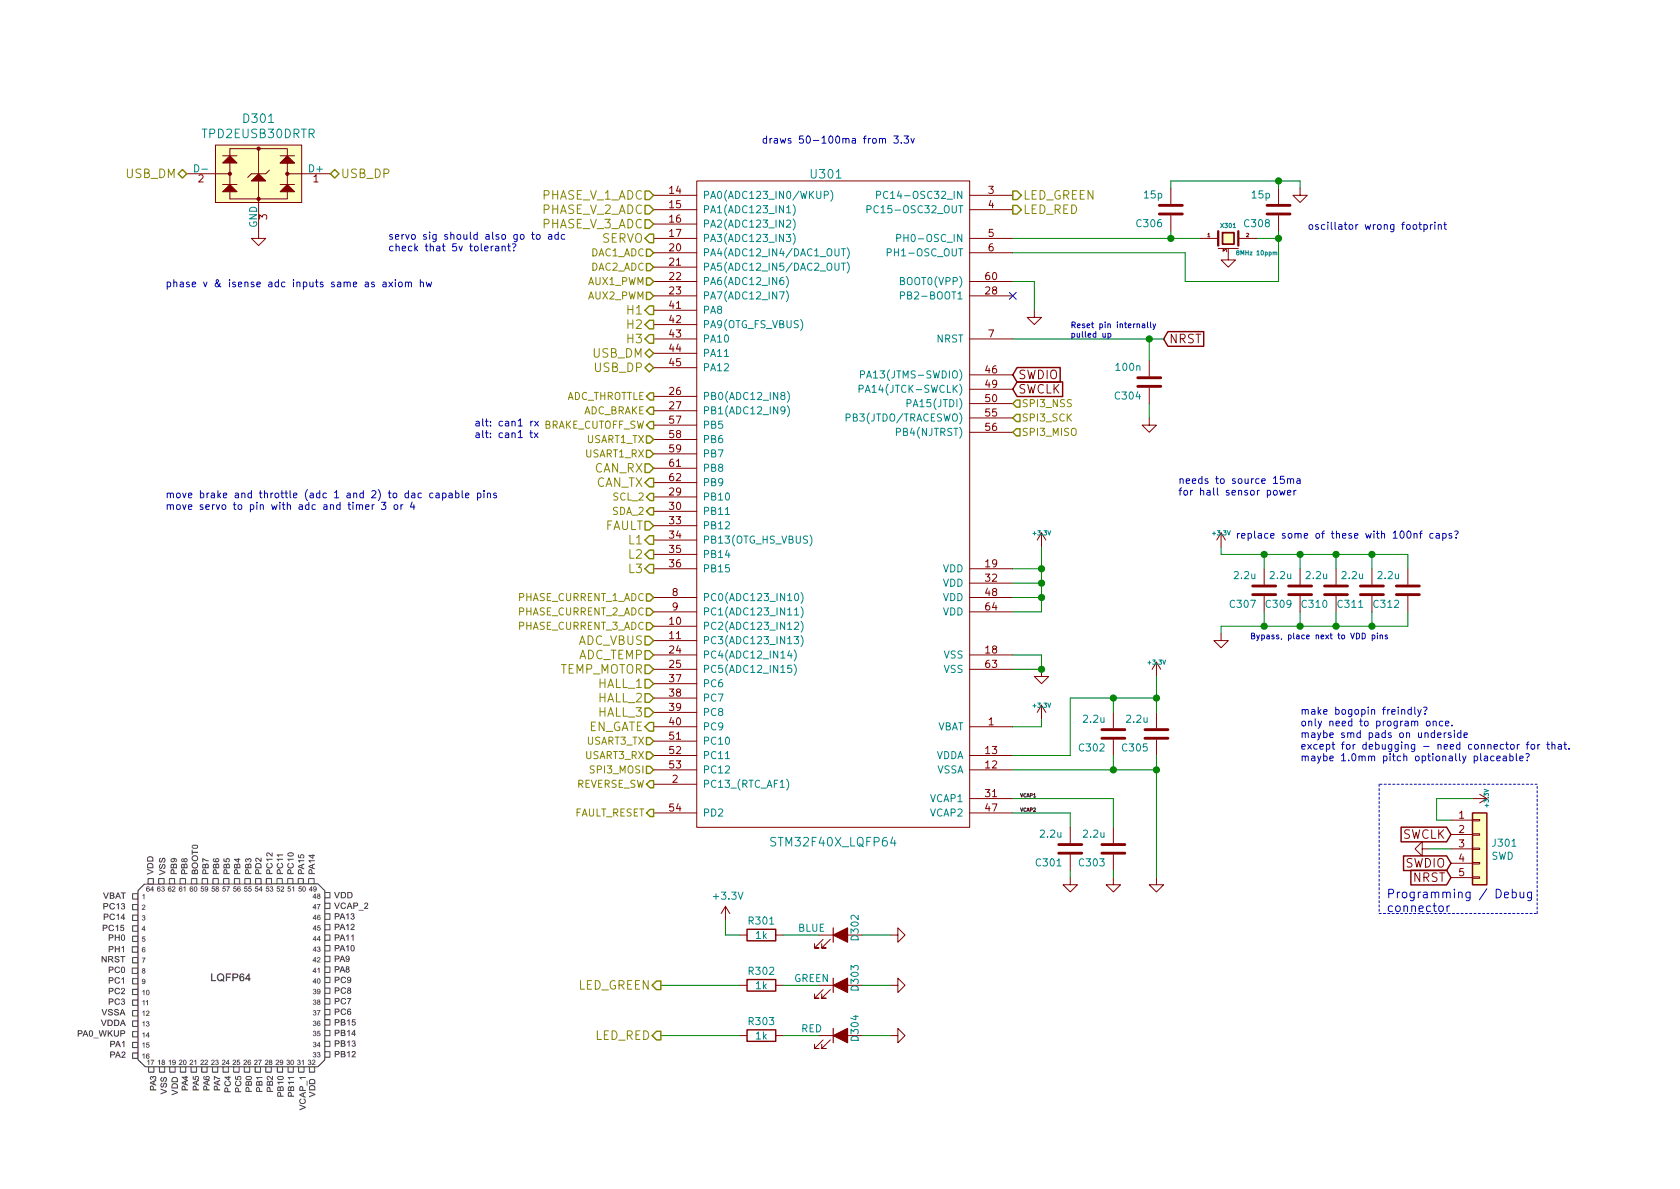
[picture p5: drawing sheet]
EESchema Schematic File Version 4
LIBS:MoxiE_Control_board-cache
EELAYER 29 0
EELAYER END
$Descr A4 11693 8268
encoding utf-8
Sheet 5 5
Title "BLDC Driver 4.11"
Date "21 aug 2015"
Rev "4.12"
Comp "Benjamin Vedder"
Comment1 ""
Comment2 ""
Comment3 ""
Comment4 ""
$EndDescr
$Comp
L MoxiE_drive_symbol_lib:STM32F40X_LQFP64 U?
U 1 1
P 5800 3500
AR Path="/53F7501A/53F757A7" Ref="U?"  Part="1" 
AR Path="/5B39743C/5B397924/53F757A7" Ref="U?"  Part="1" 
AR Path="/5B397924/53F757A7" Ref="U301"  Part="1" 
F 0 "U301" H 5750 5800 60  0000 C CNN
F 1 "STM32F40X_LQFP64" H 5800 1150 60  0000 C CNN
F 2 "crf1:lqfp64_pad_mod" H 5800 3500 60  0001 C CNN
F 3 "C:\\Users\\Marshall\\Dropbox\\brushless motor controller\\Schematic\\MoxiE_drive\\design\\datasheets\\stm32f405rg-956214.pdf" H 5800 3500 60  0001 C CNN
	1    5800 3500
	1    0    0    -1  
$EndComp
$Comp
L MoxiE_Control_board-rescue:C-Device C?
U 1 1
P 7750 5900
AR Path="/53F7501A/53F757AE" Ref="C?"  Part="1" 
AR Path="/5B39743C/5B397924/53F757AE" Ref="C?"  Part="1" 
AR Path="/5B397924/53F757AE" Ref="C303"  Part="1" 
F 0 "C303" H 7800 6000 50  0000 L CNN
F 1 "2.2u" H 7800 5800 50  0000 L CNN
F 2 "Capacitors_SMD:C_0402" H 7750 5900 60  0001 C CNN
F 3 "" H 7750 5900 60  0001 C CNN
	1    7750 5900
	-1   0    0    1   
$EndComp
$Comp
L MoxiE_Control_board-rescue:C-Device C?
U 1 1
P 7450 5900
AR Path="/53F7501A/53F757B5" Ref="C?"  Part="1" 
AR Path="/5B39743C/5B397924/53F757B5" Ref="C?"  Part="1" 
AR Path="/5B397924/53F757B5" Ref="C301"  Part="1" 
F 0 "C301" H 7500 6000 50  0000 L CNN
F 1 "2.2u" H 7500 5800 50  0000 L CNN
F 2 "Capacitors_SMD:C_0402" H 7450 5900 60  0001 C CNN
F 3 "" H 7450 5900 60  0001 C CNN
	1    7450 5900
	-1   0    0    1   
$EndComp
$Comp
L MoxiE_Control_board-rescue:GND-power #PWR?
U 1 1
P 7750 6100
AR Path="/53F7501A/53F757BC" Ref="#PWR?"  Part="1" 
AR Path="/5B39743C/5B397924/53F757BC" Ref="#PWR?"  Part="1" 
AR Path="/5B397924/53F757BC" Ref="#PWR0311"  Part="1" 
F 0 "#PWR0311" H 7750 6100 30  0001 C CNN
F 1 "GND" H 7750 6030 30  0001 C CNN
F 2 "" H 7750 6100 60  0001 C CNN
F 3 "" H 7750 6100 60  0001 C CNN
	1    7750 6100
	1    0    0    -1  
$EndComp
$Comp
L MoxiE_Control_board-rescue:+3.3V-power #PWR?
U 1 1
P 8050 4700
AR Path="/53F7501A/53F757C2" Ref="#PWR?"  Part="1" 
AR Path="/5B39743C/5B397924/53F757C2" Ref="#PWR?"  Part="1" 
AR Path="/5B397924/53F757C2" Ref="#PWR0313"  Part="1" 
F 0 "#PWR0313" H 8050 4800 30  0001 C CNN
F 1 "+3.3V" H 8050 4800 30  0000 C CNN
F 2 "" H 8050 4700 60  0001 C CNN
F 3 "" H 8050 4700 60  0001 C CNN
	1    8050 4700
	1    0    0    -1  
$EndComp
$Comp
L MoxiE_Control_board-rescue:GND-power #PWR?
U 1 1
P 7250 4650
AR Path="/53F7501A/53F757C8" Ref="#PWR?"  Part="1" 
AR Path="/5B39743C/5B397924/53F757C8" Ref="#PWR?"  Part="1" 
AR Path="/5B397924/53F757C8" Ref="#PWR0308"  Part="1" 
F 0 "#PWR0308" H 7250 4650 30  0001 C CNN
F 1 "GND" H 7250 4580 30  0001 C CNN
F 2 "" H 7250 4650 60  0001 C CNN
F 3 "" H 7250 4650 60  0001 C CNN
	1    7250 4650
	1    0    0    -1  
$EndComp
$Comp
L MoxiE_Control_board-rescue:+3.3V-power #PWR?
U 1 1
P 7250 3800
AR Path="/53F7501A/53F757CE" Ref="#PWR?"  Part="1" 
AR Path="/5B39743C/5B397924/53F757CE" Ref="#PWR?"  Part="1" 
AR Path="/5B397924/53F757CE" Ref="#PWR0307"  Part="1" 
F 0 "#PWR0307" H 7250 3900 30  0001 C CNN
F 1 "+3.3V" H 7250 3900 30  0000 C CNN
F 2 "" H 7250 3800 60  0001 C CNN
F 3 "" H 7250 3800 60  0001 C CNN
	1    7250 3800
	1    0    0    -1  
$EndComp
$Comp
L MoxiE_Control_board-rescue:C-Device C?
U 1 1
P 8150 1450
AR Path="/53F7501A/53F757DB" Ref="C?"  Part="1" 
AR Path="/5B39743C/5B397924/53F757DB" Ref="C?"  Part="1" 
AR Path="/5B397924/53F757DB" Ref="C306"  Part="1" 
F 0 "C306" H 8200 1550 50  0000 L CNN
F 1 "15p" H 8200 1350 50  0000 L CNN
F 2 "Capacitors_SMD:C_0402" H 8150 1450 60  0001 C CNN
F 3 "" H 8150 1450 60  0001 C CNN
	1    8150 1450
	-1   0    0    1   
$EndComp
$Comp
L MoxiE_Control_board-rescue:C-Device C?
U 1 1
P 8900 1450
AR Path="/53F7501A/53F757E2" Ref="C?"  Part="1" 
AR Path="/5B39743C/5B397924/53F757E2" Ref="C?"  Part="1" 
AR Path="/5B397924/53F757E2" Ref="C308"  Part="1" 
F 0 "C308" H 8950 1550 50  0000 L CNN
F 1 "15p" H 8950 1350 50  0000 L CNN
F 2 "Capacitors_SMD:C_0402" H 8900 1450 60  0001 C CNN
F 3 "" H 8900 1450 60  0001 C CNN
	1    8900 1450
	-1   0    0    1   
$EndComp
$Comp
L MoxiE_Control_board-rescue:GND-power #PWR?
U 1 1
P 9050 1300
AR Path="/53F7501A/53F757E9" Ref="#PWR?"  Part="1" 
AR Path="/5B39743C/5B397924/53F757E9" Ref="#PWR?"  Part="1" 
AR Path="/5B397924/53F757E9" Ref="#PWR0318"  Part="1" 
F 0 "#PWR0318" H 9050 1300 30  0001 C CNN
F 1 "GND" H 9050 1230 30  0001 C CNN
F 2 "" H 9050 1300 60  0001 C CNN
F 3 "" H 9050 1300 60  0001 C CNN
	1    9050 1300
	1    0    0    -1  
$EndComp
$Comp
L MoxiE_Control_board-rescue:GND-power #PWR?
U 1 1
P 7200 2150
AR Path="/53F7501A/53F757EF" Ref="#PWR?"  Part="1" 
AR Path="/5B39743C/5B397924/53F757EF" Ref="#PWR?"  Part="1" 
AR Path="/5B397924/53F757EF" Ref="#PWR0306"  Part="1" 
F 0 "#PWR0306" H 7200 2150 30  0001 C CNN
F 1 "GND" H 7200 2080 30  0001 C CNN
F 2 "" H 7200 2150 60  0001 C CNN
F 3 "" H 7200 2150 60  0001 C CNN
	1    7200 2150
	1    0    0    -1  
$EndComp
Text GLabel 7050 2600 2    60   Input ~ 0
SWDIO
Text GLabel 7050 2700 2    60   Input ~ 0
SWCLK
$Comp
L MoxiE_Control_board-rescue:C-Device C?
U 1 1
P 7750 5100
AR Path="/53F7501A/53F757F8" Ref="C?"  Part="1" 
AR Path="/5B39743C/5B397924/53F757F8" Ref="C?"  Part="1" 
AR Path="/5B397924/53F757F8" Ref="C302"  Part="1" 
F 0 "C302" H 7800 5200 50  0000 L CNN
F 1 "2.2u" H 7800 5000 50  0000 L CNN
F 2 "Capacitors_SMD:C_0402" H 7750 5100 60  0001 C CNN
F 3 "" H 7750 5100 60  0001 C CNN
	1    7750 5100
	-1   0    0    1   
$EndComp
$Comp
L MoxiE_Control_board-rescue:C-Device C?
U 1 1
P 8050 5100
AR Path="/53F7501A/53F757FF" Ref="C?"  Part="1" 
AR Path="/5B39743C/5B397924/53F757FF" Ref="C?"  Part="1" 
AR Path="/5B397924/53F757FF" Ref="C305"  Part="1" 
F 0 "C305" H 8100 5200 50  0000 L CNN
F 1 "2.2u" H 8100 5000 50  0000 L CNN
F 2 "Capacitors_SMD:C_0402" H 8050 5100 60  0001 C CNN
F 3 "" H 8050 5100 60  0001 C CNN
	1    8050 5100
	-1   0    0    1   
$EndComp
NoConn ~ 7050 2050
$Comp
L MoxiE_Control_board-rescue:+3.3V-power #PWR?
U 1 1
P 7250 5000
AR Path="/53F7501A/53F75807" Ref="#PWR?"  Part="1" 
AR Path="/5B39743C/5B397924/53F75807" Ref="#PWR?"  Part="1" 
AR Path="/5B397924/53F75807" Ref="#PWR0309"  Part="1" 
F 0 "#PWR0309" H 7250 5100 30  0001 C CNN
F 1 "+3.3V" H 7250 5100 30  0000 C CNN
F 2 "" H 7250 5000 60  0001 C CNN
F 3 "" H 7250 5000 60  0001 C CNN
	1    7250 5000
	1    0    0    -1  
$EndComp
$Comp
L MoxiE_Control_board-rescue:GND-power #PWR?
U 1 1
P 8000 2900
AR Path="/53F7501A/53F75856" Ref="#PWR?"  Part="1" 
AR Path="/5B39743C/5B397924/53F75856" Ref="#PWR?"  Part="1" 
AR Path="/5B397924/53F75856" Ref="#PWR0312"  Part="1" 
F 0 "#PWR0312" H 8000 2900 30  0001 C CNN
F 1 "GND" H 8000 2830 30  0001 C CNN
F 2 "" H 8000 2900 60  0001 C CNN
F 3 "" H 8000 2900 60  0001 C CNN
	1    8000 2900
	1    0    0    -1  
$EndComp
Wire Wire Line
	7250 5050 7250 5000
Wire Wire Line
	7050 5050 7250 5050
Connection ~ 8050 5350
Connection ~ 7750 4850
Wire Wire Line
	8050 4850 8050 4950
Wire Wire Line
	7450 4850 7750 4850
Wire Wire Line
	7750 4950 7750 4850
Wire Wire Line
	7450 5250 7050 5250
Wire Wire Line
	7250 3800 7250 3950
Wire Wire Line
	7200 1950 7200 2150
Wire Wire Line
	7050 1950 7200 1950
Connection ~ 8900 1250
Wire Wire Line
	9050 1250 9050 1300
Wire Wire Line
	8900 1250 8900 1300
Wire Wire Line
	8150 1250 8900 1250
Wire Wire Line
	8150 1300 8150 1250
Connection ~ 8150 1650
Wire Wire Line
	8150 1600 8150 1650
Connection ~ 8900 1650
Wire Wire Line
	8750 1650 8900 1650
Wire Wire Line
	8900 1600 8900 1650
Wire Wire Line
	8250 1950 8250 1750
Connection ~ 7250 3950
Wire Wire Line
	7050 3950 7250 3950
Connection ~ 7250 4050
Wire Wire Line
	7250 4050 7050 4050
Connection ~ 7250 4150
Wire Wire Line
	7250 4150 7050 4150
Wire Wire Line
	7250 4250 7050 4250
Wire Wire Line
	7050 4650 7250 4650
Wire Wire Line
	7050 4550 7250 4550
Wire Wire Line
	7250 4550 7250 4650
Connection ~ 7750 5350
Wire Wire Line
	8050 5250 8050 5350
Wire Wire Line
	7050 5350 7750 5350
Wire Wire Line
	7750 5250 7750 5350
$Comp
L MoxiE_Control_board-rescue:C-Device C?
U 1 1
P 8000 2650
AR Path="/53F7501A/53F75896" Ref="C?"  Part="1" 
AR Path="/5B39743C/5B397924/53F75896" Ref="C?"  Part="1" 
AR Path="/5B397924/53F75896" Ref="C304"  Part="1" 
F 0 "C304" H 8050 2750 50  0000 L CNN
F 1 "100n" H 8050 2550 50  0000 L CNN
F 2 "Capacitors_SMD:C_0402" H 8000 2650 60  0001 C CNN
F 3 "" H 8000 2650 60  0001 C CNN
	1    8000 2650
	-1   0    0    1   
$EndComp
$Comp
L MoxiE_Control_board-rescue:C-Device C?
U 1 1
P 8800 4100
AR Path="/53F7501A/53F77426" Ref="C?"  Part="1" 
AR Path="/5B39743C/5B397924/53F77426" Ref="C?"  Part="1" 
AR Path="/5B397924/53F77426" Ref="C307"  Part="1" 
F 0 "C307" H 8850 4200 50  0000 L CNN
F 1 "2.2u" H 8850 4000 50  0000 L CNN
F 2 "Capacitors_SMD:C_0402" H 8800 4100 60  0001 C CNN
F 3 "" H 8800 4100 60  0001 C CNN
	1    8800 4100
	-1   0    0    1   
$EndComp
$Comp
L MoxiE_Control_board-rescue:C-Device C?
U 1 1
P 9050 4100
AR Path="/53F7501A/53F7742D" Ref="C?"  Part="1" 
AR Path="/5B39743C/5B397924/53F7742D" Ref="C?"  Part="1" 
AR Path="/5B397924/53F7742D" Ref="C309"  Part="1" 
F 0 "C309" H 9100 4200 50  0000 L CNN
F 1 "2.2u" H 9100 4000 50  0000 L CNN
F 2 "Capacitors_SMD:C_0402" H 9050 4100 60  0001 C CNN
F 3 "" H 9050 4100 60  0001 C CNN
	1    9050 4100
	-1   0    0    1   
$EndComp
$Comp
L MoxiE_Control_board-rescue:C-Device C?
U 1 1
P 9800 4100
AR Path="/53F7501A/53F77434" Ref="C?"  Part="1" 
AR Path="/5B39743C/5B397924/53F77434" Ref="C?"  Part="1" 
AR Path="/5B397924/53F77434" Ref="C312"  Part="1" 
F 0 "C312" H 9850 4200 50  0000 L CNN
F 1 "2.2u" H 9850 4000 50  0000 L CNN
F 2 "Capacitors_SMD:C_0402" H 9800 4100 60  0001 C CNN
F 3 "" H 9800 4100 60  0001 C CNN
	1    9800 4100
	-1   0    0    1   
$EndComp
$Comp
L MoxiE_Control_board-rescue:GND-power #PWR?
U 1 1
P 8500 4400
AR Path="/53F7501A/53F7743B" Ref="#PWR?"  Part="1" 
AR Path="/5B39743C/5B397924/53F7743B" Ref="#PWR?"  Part="1" 
AR Path="/5B397924/53F7743B" Ref="#PWR0316"  Part="1" 
F 0 "#PWR0316" H 8500 4400 30  0001 C CNN
F 1 "GND" H 8500 4330 30  0001 C CNN
F 2 "" H 8500 4400 60  0001 C CNN
F 3 "" H 8500 4400 60  0001 C CNN
	1    8500 4400
	1    0    0    -1  
$EndComp
$Comp
L MoxiE_Control_board-rescue:+3.3V-power #PWR?
U 1 1
P 8500 3800
AR Path="/53F7501A/53F77441" Ref="#PWR?"  Part="1" 
AR Path="/5B39743C/5B397924/53F77441" Ref="#PWR?"  Part="1" 
AR Path="/5B397924/53F77441" Ref="#PWR0315"  Part="1" 
F 0 "#PWR0315" H 8500 3900 30  0001 C CNN
F 1 "+3.3V" H 8500 3900 30  0000 C CNN
F 2 "" H 8500 3800 60  0001 C CNN
F 3 "" H 8500 3800 60  0001 C CNN
	1    8500 3800
	1    0    0    -1  
$EndComp
$Comp
L MoxiE_Control_board-rescue:C-Device C?
U 1 1
P 9300 4100
AR Path="/53F7501A/53F77447" Ref="C?"  Part="1" 
AR Path="/5B39743C/5B397924/53F77447" Ref="C?"  Part="1" 
AR Path="/5B397924/53F77447" Ref="C310"  Part="1" 
F 0 "C310" H 9350 4200 50  0000 L CNN
F 1 "2.2u" H 9350 4000 50  0000 L CNN
F 2 "Capacitors_SMD:C_0402" H 9300 4100 60  0001 C CNN
F 3 "" H 9300 4100 60  0001 C CNN
	1    9300 4100
	-1   0    0    1   
$EndComp
$Comp
L MoxiE_Control_board-rescue:C-Device C?
U 1 1
P 9550 4100
AR Path="/53F7501A/53F7744E" Ref="C?"  Part="1" 
AR Path="/5B39743C/5B397924/53F7744E" Ref="C?"  Part="1" 
AR Path="/5B397924/53F7744E" Ref="C311"  Part="1" 
F 0 "C311" H 9600 4200 50  0000 L CNN
F 1 "2.2u" H 9600 4000 50  0000 L CNN
F 2 "Capacitors_SMD:C_0402" H 9550 4100 60  0001 C CNN
F 3 "" H 9550 4100 60  0001 C CNN
	1    9550 4100
	-1   0    0    1   
$EndComp
Connection ~ 9550 4350
Wire Wire Line
	9550 4350 9550 4250
Connection ~ 9300 4350
Wire Wire Line
	9300 4350 9300 4250
Connection ~ 9050 4350
Wire Wire Line
	9050 4350 9050 4250
Connection ~ 8800 4350
Wire Wire Line
	8800 4250 8800 4350
Connection ~ 8800 3850
Wire Wire Line
	8800 3850 8800 3950
Connection ~ 9050 3850
Wire Wire Line
	9050 3850 9050 3950
Connection ~ 9300 3850
Wire Wire Line
	9300 3850 9300 3950
Connection ~ 9550 3850
Wire Wire Line
	9550 3850 9550 3950
Wire Wire Line
	9800 3850 9800 3950
Wire Wire Line
	8500 3850 8800 3850
Wire Wire Line
	8500 3800 8500 3850
Wire Wire Line
	9800 4350 9800 4250
Wire Wire Line
	8500 4350 8800 4350
Wire Wire Line
	8500 4400 8500 4350
Text HLabel 4550 2450 0    60   BiDi ~ 0
USB_DM
Text HLabel 4550 2550 0    60   BiDi ~ 0
USB_DP
Text HLabel 4550 1650 0    60   Output ~ 0
SERVO
Text HLabel 4550 4750 0    60   Input ~ 0
HALL_1
Text HLabel 4550 4850 0    60   Input ~ 0
HALL_2
Text HLabel 4550 4950 0    60   Input ~ 0
HALL_3
Text HLabel 4550 4650 0    60   Input ~ 0
TEMP_MOTOR
Text HLabel 4550 3950 0    60   Output ~ 0
L3
Text HLabel 4550 3850 0    60   Output ~ 0
L2
Text HLabel 4550 3750 0    60   Output ~ 0
L1
Text HLabel 4550 3650 0    60   Input ~ 0
FAULT
Text HLabel 4550 2350 0    60   Output ~ 0
H3
Text HLabel 4550 2250 0    60   Output ~ 0
H2
Text HLabel 4550 2150 0    60   Output ~ 0
H1
Text HLabel 4550 1350 0    60   Input ~ 0
PHASE_V_1_ADC
Text HLabel 4550 1450 0    60   Input ~ 0
PHASE_V_2_ADC
Text HLabel 4550 1550 0    60   Input ~ 0
PHASE_V_3_ADC
Text HLabel 4550 4450 0    60   Input ~ 0
ADC_VBUS
Text HLabel 4550 5050 0    60   Output ~ 0
EN_GATE
Wire Wire Line
	7050 2350 8000 2350
Text Notes 7450 2350 0    40   ~ 0
Reset pin internally\npulled up
Text GLabel 8100 2350 2    60   Input ~ 0
NRST
Wire Wire Line
	8900 1950 8250 1950
Text Notes 8700 4450 0    40   ~ 0
Bypass, place next to VDD pins
Text HLabel 4550 3250 0    60   Input ~ 0
CAN_RX
Text HLabel 4550 3350 0    60   Output ~ 0
CAN_TX
Text HLabel 7050 1450 2    60   Output ~ 0
LED_RED
Text HLabel 7050 1350 2    60   Output ~ 0
LED_GREEN
$Comp
L MoxiE_drive_symbol_lib:CRYSTAL_SMD X?
U 1 1
P 8550 1650
AR Path="/53F7501A/540978A3" Ref="X?"  Part="1" 
AR Path="/5B39743C/5B397924/540978A3" Ref="X?"  Part="1" 
AR Path="/5B397924/540978A3" Ref="X301"  Part="1" 
F 0 "X301" H 8550 1740 30  0000 C CNN
F 1 "8MHz 10ppm" H 8600 1550 30  0000 L CNN
F 2 "Oscillators:Oscillator_SMD_EuroQuartz_XO53-4pin_5.0x3.2mm" H 8550 1650 60  0001 C CNN
F 3 "" H 8550 1650 60  0000 C CNN
F 4 "ABM3B-8.0-10-1UT" H 8550 1650 60  0001 C CNN "mfg#"
	1    8550 1650
	1    0    0    -1  
$EndComp
$Comp
L MoxiE_Control_board-rescue:GND-power #PWR?
U 1 1
P 8550 1750
AR Path="/53F7501A/54097D19" Ref="#PWR?"  Part="1" 
AR Path="/5B39743C/5B397924/54097D19" Ref="#PWR?"  Part="1" 
AR Path="/5B397924/54097D19" Ref="#PWR0317"  Part="1" 
F 0 "#PWR0317" H 8550 1750 30  0001 C CNN
F 1 "GND" H 8550 1680 30  0001 C CNN
F 2 "" H 8550 1750 60  0001 C CNN
F 3 "" H 8550 1750 60  0001 C CNN
	1    8550 1750
	1    0    0    -1  
$EndComp
Text HLabel 4550 4550 0    60   Input ~ 0
ADC_TEMP
Wire Wire Line
	7750 4850 8050 4850
Wire Wire Line
	7450 4850 7450 5250
Wire Wire Line
	8900 1250 9050 1250
Wire Wire Line
	8150 1650 8350 1650
Wire Wire Line
	8900 1650 8900 1950
Wire Wire Line
	7250 3950 7250 4050
Wire Wire Line
	7250 4050 7250 4150
Wire Wire Line
	7250 4150 7250 4250
Wire Wire Line
	7750 5350 8050 5350
Wire Wire Line
	9550 4350 9800 4350
Wire Wire Line
	9300 4350 9550 4350
Wire Wire Line
	9050 4350 9300 4350
Wire Wire Line
	8800 4350 9050 4350
Wire Wire Line
	8800 3850 9050 3850
Wire Wire Line
	9050 3850 9300 3850
Wire Wire Line
	9300 3850 9550 3850
Wire Wire Line
	9550 3850 9800 3850
Text HLabel 4550 4150 0    50   Input ~ 0
PHASE_CURRENT_1_ADC
Text HLabel 4550 4250 0    50   Input ~ 0
PHASE_CURRENT_2_ADC
Text HLabel 4550 4350 0    50   Input ~ 0
PHASE_CURRENT_3_ADC
Connection ~ 7250 4650
Wire Wire Line
	8000 2900 8000 2800
Wire Wire Line
	8000 2500 8000 2350
Connection ~ 8000 2350
Wire Wire Line
	8000 2350 8100 2350
Wire Wire Line
	7750 5550 7750 5750
Wire Wire Line
	7450 5650 7450 5750
$Comp
L MoxiE_Control_board-rescue:GND-power #PWR?
U 1 1
P 7450 6100
AR Path="/53F7501A/5ADE4535" Ref="#PWR?"  Part="1" 
AR Path="/5B39743C/5B397924/5ADE4535" Ref="#PWR?"  Part="1" 
AR Path="/5B397924/5ADE4535" Ref="#PWR0310"  Part="1" 
F 0 "#PWR0310" H 7450 6100 30  0001 C CNN
F 1 "GND" H 7450 6030 30  0001 C CNN
F 2 "" H 7450 6100 60  0001 C CNN
F 3 "" H 7450 6100 60  0001 C CNN
	1    7450 6100
	1    0    0    -1  
$EndComp
$Comp
L MoxiE_Control_board-rescue:GND-power #PWR?
U 1 1
P 8050 6100
AR Path="/53F7501A/5ADE4562" Ref="#PWR?"  Part="1" 
AR Path="/5B39743C/5B397924/5ADE4562" Ref="#PWR?"  Part="1" 
AR Path="/5B397924/5ADE4562" Ref="#PWR0314"  Part="1" 
F 0 "#PWR0314" H 8050 6100 30  0001 C CNN
F 1 "GND" H 8050 6030 30  0001 C CNN
F 2 "" H 8050 6100 60  0001 C CNN
F 3 "" H 8050 6100 60  0001 C CNN
	1    8050 6100
	1    0    0    -1  
$EndComp
Wire Wire Line
	8050 5350 8050 6100
Wire Wire Line
	7750 6050 7750 6100
Wire Wire Line
	7450 6050 7450 6100
Text Notes 5300 1000 0    50   ~ 0
draws 50-100ma from 3.3v
Wire Wire Line
	8050 4700 8050 4850
Connection ~ 8050 4850
Wire Wire Line
	7050 5650 7450 5650
Wire Wire Line
	7050 5550 7750 5550
$Comp
L MoxiE_drive-rescue:TPD2EUSB30DRTR-dk_TVS-Diodes D?
U 1 1
P 1800 1200
AR Path="/53F7501A/5AF238F9" Ref="D?"  Part="1" 
AR Path="/5B39743C/5B397924/5AF238F9" Ref="D?"  Part="1" 
AR Path="/5B397924/5AF238F9" Ref="D301"  Part="1" 
F 0 "D301" H 1800 1587 60  0000 C CNN
F 1 "TPD2EUSB30DRTR" H 1800 1481 60  0000 C CNN
F 2 "digikey-footprints:SOT-3" H 2000 1400 60  0001 L CNN
F 3 "http://www.ti.com/lit/ds/symlink/tpd2eusb30.pdf" H 2000 1500 60  0001 L CNN
F 4 "296-25509-1-ND" H 2000 1600 60  0001 L CNN "Digi-Key_PN"
F 5 "TPD2EUSB30DRTR" H 2000 1700 60  0001 L CNN "MPN"
F 6 "Circuit Protection" H 2000 1800 60  0001 L CNN "Category"
F 7 "TVS - Diodes" H 2000 1900 60  0001 L CNN "Family"
F 8 "http://www.ti.com/lit/ds/symlink/tpd2eusb30.pdf" H 2000 2000 60  0001 L CNN "DK_Datasheet_Link"
F 9 "/product-detail/en/texas-instruments/TPD2EUSB30DRTR/296-25509-1-ND/2193502" H 2000 2100 60  0001 L CNN "DK_Detail_Page"
F 10 "TVS DIODE 5.5VWM 8VC SOT3" H 2000 2200 60  0001 L CNN "Description"
F 11 "Texas Instruments" H 2000 2300 60  0001 L CNN "Manufacturer"
F 12 "Active" H 2000 2400 60  0001 L CNN "Status"
	1    1800 1200
	1    0    0    -1  
$EndComp
Text HLabel 1300 1200 0    60   BiDi ~ 0
USB_DM
Text HLabel 2300 1200 2    60   BiDi ~ 0
USB_DP
$Comp
L MoxiE_Control_board-rescue:GND-power #PWR?
U 1 1
P 1800 1600
AR Path="/53F7501A/5AF24F86" Ref="#PWR?"  Part="1" 
AR Path="/5B39743C/5B397924/5AF24F86" Ref="#PWR?"  Part="1" 
AR Path="/5B397924/5AF24F86" Ref="#PWR0301"  Part="1" 
F 0 "#PWR0301" H 1800 1600 30  0001 C CNN
F 1 "GND" H 1800 1530 30  0001 C CNN
F 2 "" H 1800 1600 60  0001 C CNN
F 3 "" H 1800 1600 60  0001 C CNN
	1    1800 1600
	1    0    0    -1  
$EndComp
Text Notes 9100 1600 0    50   ~ 0
oscillator wrong footprint
Text HLabel 4550 5650 0    50   Output ~ 0
FAULT_RESET
Text Notes 8200 3450 0    50   ~ 0
needs to source 15ma \nfor hall sensor power
$Comp
L MoxiE_Control_board-rescue:+3.3V-power #PWR?
U 1 1
P 10250 5550
AR Path="/53F7501A/5B0473DE" Ref="#PWR?"  Part="1" 
AR Path="/5B39743C/5B397924/5B0473DE" Ref="#PWR?"  Part="1" 
AR Path="/5B397924/5B0473DE" Ref="#PWR0320"  Part="1" 
F 0 "#PWR0320" H 10250 5650 30  0001 C CNN
F 1 "+3.3V" H 10250 5650 30  0000 C CNN
F 2 "" H 10250 5550 60  0001 C CNN
F 3 "" H 10250 5550 60  0001 C CNN
	1    10250 5550
	0    1    1    0   
$EndComp
$Comp
L MoxiE_Control_board-rescue:GND-power #PWR?
U 1 1
P 9950 5900
AR Path="/53F7501A/5B0473E4" Ref="#PWR?"  Part="1" 
AR Path="/5B39743C/5B397924/5B0473E4" Ref="#PWR?"  Part="1" 
AR Path="/5B397924/5B0473E4" Ref="#PWR0319"  Part="1" 
F 0 "#PWR0319" H 9950 5900 30  0001 C CNN
F 1 "GND" H 9950 5830 30  0001 C CNN
F 2 "" H 9950 5900 60  0001 C CNN
F 3 "" H 9950 5900 60  0001 C CNN
	1    9950 5900
	0    1    1    0   
$EndComp
Text GLabel 10100 5800 0    60   Input ~ 0
SWCLK
Text GLabel 10100 6000 0    60   Input ~ 0
SWDIO
Text GLabel 10100 6100 0    60   Input ~ 0
NRST
Wire Wire Line
	10000 5700 10100 5700
Wire Wire Line
	10000 5550 10000 5700
Wire Wire Line
	10250 5550 10000 5550
Wire Wire Line
	10100 5900 9950 5900
Wire Notes Line
	9600 5450 9600 6350
Wire Notes Line
	9600 6350 10700 6350
Wire Notes Line
	10700 6350 10700 5450
Wire Notes Line
	10700 5450 9600 5450
Text Notes 9650 6350 0    60   ~ 0
Programming / Debug\nconnector
$Comp
L MoxiE_Control_board-rescue:LED_ALT-Device D?
U 1 1
P 5850 7200
AR Path="/53F7501A/5B0EBA3B" Ref="D?"  Part="1" 
AR Path="/5B39743C/5B397924/5B0EBA3B" Ref="D?"  Part="1" 
AR Path="/5B397924/5B0EBA3B" Ref="D304"  Part="1" 
F 0 "D304" V 5950 7250 50  0000 C CNN
F 1 "RED" H 5650 7250 50  0000 C CNN
F 2 "LEDs:LED_0603" H 5850 7200 60  0001 C CNN
F 3 "" H 5850 7200 60  0001 C CNN
	1    5850 7200
	1    0    0    -1  
$EndComp
$Comp
L MoxiE_Control_board-rescue:GND-power #PWR?
U 1 1
P 6200 7200
AR Path="/53F7501A/5B0EBA42" Ref="#PWR?"  Part="1" 
AR Path="/5B39743C/5B397924/5B0EBA42" Ref="#PWR?"  Part="1" 
AR Path="/5B397924/5B0EBA42" Ref="#PWR0305"  Part="1" 
F 0 "#PWR0305" H 6200 7200 30  0001 C CNN
F 1 "GND" H 6200 7130 30  0001 C CNN
F 2 "" H 6200 7200 60  0001 C CNN
F 3 "" H 6200 7200 60  0001 C CNN
	1    6200 7200
	0    -1   -1   0   
$EndComp
$Comp
L MoxiE_Control_board-rescue:LED_ALT-Device D?
U 1 1
P 5850 6850
AR Path="/53F7501A/5B0EBA48" Ref="D?"  Part="1" 
AR Path="/5B39743C/5B397924/5B0EBA48" Ref="D?"  Part="1" 
AR Path="/5B397924/5B0EBA48" Ref="D303"  Part="1" 
F 0 "D303" V 5950 6900 50  0000 C CNN
F 1 "GREEN" H 5650 6900 50  0000 C CNN
F 2 "LEDs:LED_0603" H 5850 6850 60  0001 C CNN
F 3 "" H 5850 6850 60  0001 C CNN
	1    5850 6850
	1    0    0    -1  
$EndComp
$Comp
L MoxiE_Control_board-rescue:GND-power #PWR?
U 1 1
P 6200 6850
AR Path="/53F7501A/5B0EBA4F" Ref="#PWR?"  Part="1" 
AR Path="/5B39743C/5B397924/5B0EBA4F" Ref="#PWR?"  Part="1" 
AR Path="/5B397924/5B0EBA4F" Ref="#PWR0304"  Part="1" 
F 0 "#PWR0304" H 6200 6850 30  0001 C CNN
F 1 "GND" H 6200 6780 30  0001 C CNN
F 2 "" H 6200 6850 60  0001 C CNN
F 3 "" H 6200 6850 60  0001 C CNN
	1    6200 6850
	0    -1   -1   0   
$EndComp
$Comp
L MoxiE_Control_board-rescue:LED_ALT-Device D?
U 1 1
P 5850 6500
AR Path="/53F7501A/5B0EBA55" Ref="D?"  Part="1" 
AR Path="/5B39743C/5B397924/5B0EBA55" Ref="D?"  Part="1" 
AR Path="/5B397924/5B0EBA55" Ref="D302"  Part="1" 
F 0 "D302" V 5950 6550 50  0000 C CNN
F 1 "BLUE" H 5650 6550 50  0000 C CNN
F 2 "LEDs:LED_0603" H 5850 6500 60  0001 C CNN
F 3 "" H 5850 6500 60  0001 C CNN
	1    5850 6500
	1    0    0    -1  
$EndComp
$Comp
L MoxiE_Control_board-rescue:R-Device R?
U 1 1
P 5300 6500
AR Path="/53F7501A/5B0EBA5C" Ref="R?"  Part="1" 
AR Path="/5B39743C/5B397924/5B0EBA5C" Ref="R?"  Part="1" 
AR Path="/5B397924/5B0EBA5C" Ref="R301"  Part="1" 
F 0 "R301" V 5200 6500 50  0000 C CNN
F 1 "1k" V 5300 6500 50  0000 C CNN
F 2 "Resistors_SMD:R_0402" H 5300 6500 60  0001 C CNN
F 3 "" H 5300 6500 60  0001 C CNN
	1    5300 6500
	0    1    1    0   
$EndComp
$Comp
L MoxiE_Control_board-rescue:GND-power #PWR?
U 1 1
P 6200 6500
AR Path="/53F7501A/5B0EBA63" Ref="#PWR?"  Part="1" 
AR Path="/5B39743C/5B397924/5B0EBA63" Ref="#PWR?"  Part="1" 
AR Path="/5B397924/5B0EBA63" Ref="#PWR0303"  Part="1" 
F 0 "#PWR0303" H 6200 6500 30  0001 C CNN
F 1 "GND" H 6200 6430 30  0001 C CNN
F 2 "" H 6200 6500 60  0001 C CNN
F 3 "" H 6200 6500 60  0001 C CNN
	1    6200 6500
	0    -1   -1   0   
$EndComp
Wire Wire Line
	5450 6500 5700 6500
Wire Wire Line
	6000 6500 6200 6500
$Comp
L MoxiE_Control_board-rescue:+3.3V-power #PWR?
U 1 1
P 5050 6400
AR Path="/53F7501A/5B0EBA6B" Ref="#PWR?"  Part="1" 
AR Path="/5B39743C/5B397924/5B0EBA6B" Ref="#PWR?"  Part="1" 
AR Path="/5B397924/5B0EBA6B" Ref="#PWR0302"  Part="1" 
F 0 "#PWR0302" H 5050 6250 50  0001 C CNN
F 1 "+3.3V" H 5065 6573 50  0000 C CNN
F 2 "" H 5050 6400 50  0001 C CNN
F 3 "" H 5050 6400 50  0001 C CNN
	1    5050 6400
	1    0    0    -1  
$EndComp
$Comp
L MoxiE_Control_board-rescue:R-Device R?
U 1 1
P 5300 6850
AR Path="/53F7501A/5B0EBA71" Ref="R?"  Part="1" 
AR Path="/5B39743C/5B397924/5B0EBA71" Ref="R?"  Part="1" 
AR Path="/5B397924/5B0EBA71" Ref="R302"  Part="1" 
F 0 "R302" V 5200 6850 50  0000 C CNN
F 1 "1k" V 5300 6850 50  0000 C CNN
F 2 "Resistors_SMD:R_0402" H 5300 6850 60  0001 C CNN
F 3 "" H 5300 6850 60  0001 C CNN
	1    5300 6850
	0    1    1    0   
$EndComp
$Comp
L MoxiE_Control_board-rescue:R-Device R?
U 1 1
P 5300 7200
AR Path="/53F7501A/5B0EBA78" Ref="R?"  Part="1" 
AR Path="/5B39743C/5B397924/5B0EBA78" Ref="R?"  Part="1" 
AR Path="/5B397924/5B0EBA78" Ref="R303"  Part="1" 
F 0 "R303" V 5200 7200 50  0000 C CNN
F 1 "1k" V 5300 7200 50  0000 C CNN
F 2 "Resistors_SMD:R_0402" H 5300 7200 60  0001 C CNN
F 3 "" H 5300 7200 60  0001 C CNN
	1    5300 7200
	0    1    1    0   
$EndComp
Wire Wire Line
	5700 6850 5450 6850
Wire Wire Line
	5700 7200 5450 7200
Wire Wire Line
	6200 6850 6000 6850
Wire Wire Line
	6200 7200 6000 7200
Wire Wire Line
	5150 6500 5050 6500
Wire Wire Line
	5050 6500 5050 6400
Wire Wire Line
	4600 6850 5150 6850
Wire Wire Line
	5150 7200 4600 7200
Text HLabel 4600 6850 0    60   Output ~ 0
LED_GREEN
Text HLabel 4600 7200 0    60   Output ~ 0
LED_RED
Text Notes 2700 1750 0    50   ~ 0
servo sig should also go to adc\ncheck that 5v tolerant?
Text Notes 9050 5300 0    50   ~ 0
make bogopin freindly? \nonly need to program once.\nmaybe smd pads on underside\nexcept for debugging - need connector for that.\nmaybe 1.0mm pitch optionally placeable?
Text HLabel 4550 3550 0    50   Output ~ 0
SDA_2
Text HLabel 4550 3450 0    50   Output ~ 0
SCL_2
Text HLabel 4550 5250 0    50   Input ~ 0
USART3_RX
Text HLabel 4550 5150 0    50   Input ~ 0
USART3_TX
Text HLabel 4550 3150 0    50   Input ~ 0
USART1_RX
Text HLabel 4550 3050 0    50   Input ~ 0
USART1_TX
Text HLabel 4550 5350 0    50   Input ~ 0
SPI3_MOSI
Text HLabel 7050 2900 2    50   Input ~ 0
SPI3_SCK
Text HLabel 7050 3000 2    50   Input ~ 0
SPI3_MISO
Text HLabel 4550 1950 0    50   Input ~ 0
AUX1_PWM
Text HLabel 4550 2050 0    50   Input ~ 0
AUX2_PWM
Text HLabel 4550 2750 0    50   Output ~ 0
ADC_THROTTLE
Text HLabel 4550 2850 0    50   Output ~ 0
ADC_BRAKE
Text HLabel 4550 5450 0    50   Output ~ 0
REVERSE_SW
Text HLabel 4550 2950 0    50   Output ~ 0
BRAKE_CUTOFF_SW
Text HLabel 4550 1750 0    50   Input ~ 0
DAC1_ADC
Text HLabel 4550 1850 0    50   Input ~ 0
DAC2_ADC
Wire Wire Line
	7050 1650 8150 1650
Wire Wire Line
	7050 1750 8250 1750
Text Notes 8600 3750 0    50   ~ 0
replace some of these with 100nf caps?
Text HLabel 7050 2800 2    50   Input ~ 0
SPI3_NSS
Text Label 7100 5550 0    24   ~ 0
VCAP1
Text Label 7100 5650 0    24   ~ 0
VCAP2
$Comp
L MoxiE_Control_board-rescue:Conn_01x05-Connector_Generic J?
U 1 1
P 10300 5900
AR Path="/53F7501A/5AF83BF6" Ref="J?"  Part="1" 
AR Path="/5B39743C/5B397924/5AF83BF6" Ref="J?"  Part="1" 
AR Path="/5B397924/5AF83BF6" Ref="J301"  Part="1" 
F 0 "J301" H 10380 5942 50  0000 L CNN
F 1 "SWD" H 10380 5851 50  0000 L CNN
F 2 "Connectors_JST:JST_SH_SM06B-SRSS-TB_06x1.00mm_Angled" H 10300 5900 50  0001 C CNN
F 3 "~" H 10300 5900 50  0001 C CNN
F 4 "SM05B-GHS-TB(LF)(SN) " H 10300 5900 50  0001 C CNN "pn"
	1    10300 5900
	1    0    0    -1  
$EndComp
Text Notes 1150 2000 0    50   ~ 0
phase v & isense adc inputs same as axiom hw
Text Notes 1150 3550 0    50   ~ 0
move brake and throttle (adc 1 and 2) to dac capable pins\nmove servo to pin with adc and timer 3 or 4
Text Notes 3300 3050 0    50   ~ 0
alt: can1 rx\nalt: can1 tx
$EndSCHEMATC
